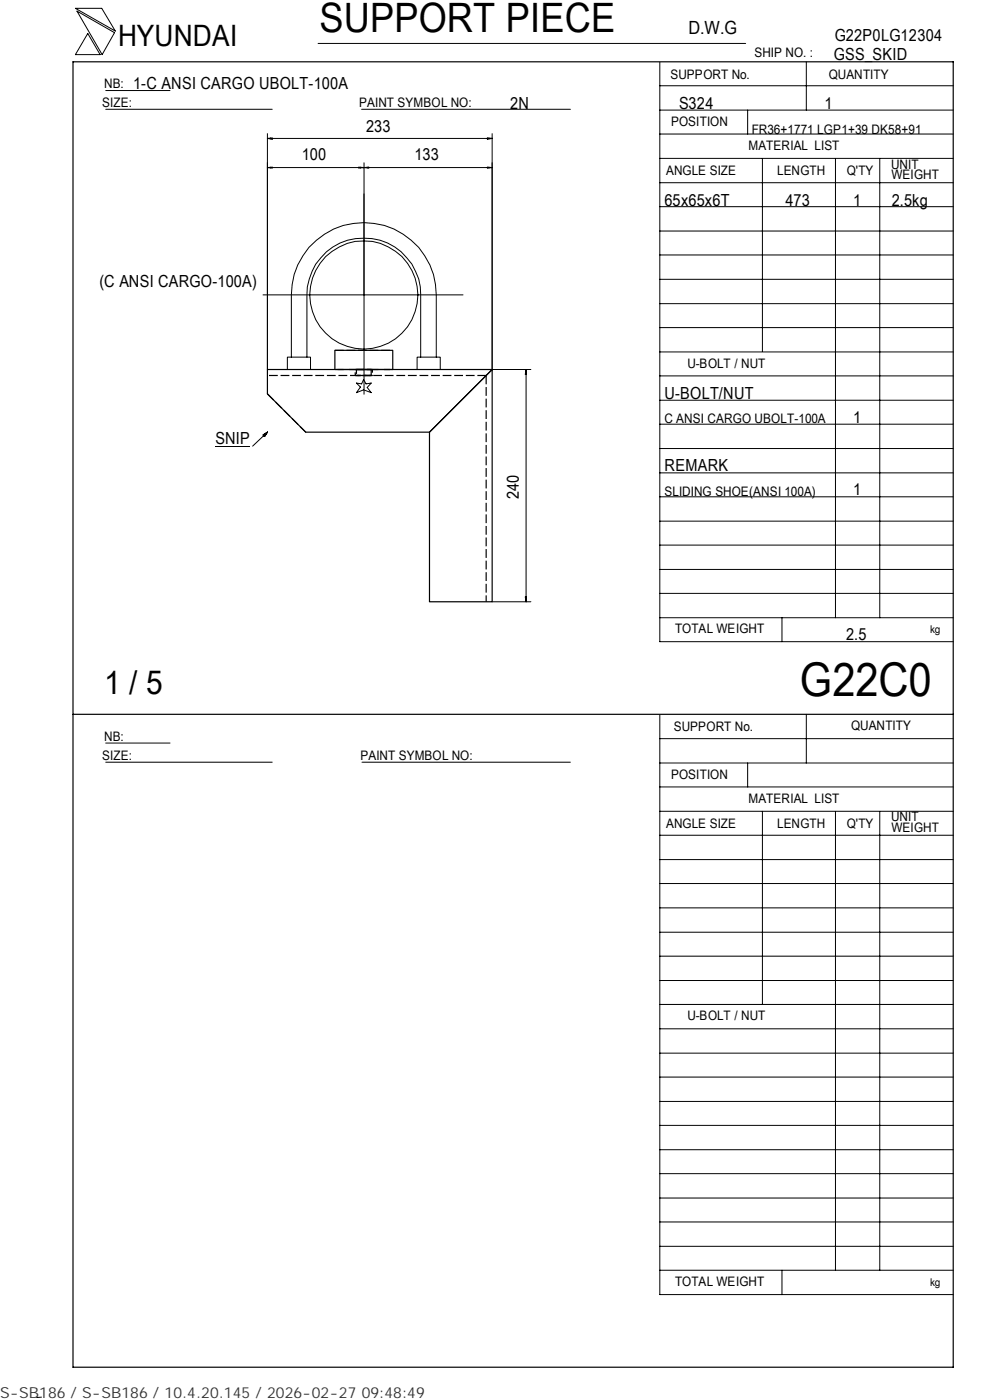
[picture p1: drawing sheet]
<svg xmlns="http://www.w3.org/2000/svg" width="210mm" height="297mm" viewBox="0 0 210 297" stroke-linecap="round" stroke-linejoin="round" font-family="sans-serif">
<g fill="none" stroke="#000" stroke-width=".21">
<path d="M16 1.8h5.6l2.9 4.8zM16.3 2.4l8 4.5-2.6 4.7zM18.6 7.1l2.6 4.5h-5.2zM22.4 19.2h13.7M67.5 9.2h90.6M139.9 18.2h62.3M139.9 13.2v122.9h62.3M171 13.1v10.3M22.4 23.2h35.3M56.7 35.5h1v.1zM56.7 35.5h47.7M56.7 28.4v50"/>
<path d="M56.7 29.4l1-.1v.2zM56.7 29.4h47.7M57.4 35.5v.1M57.4 29.3v.2M76.1 35.5h1.1l-1.1 .1zM76.4 35.5v.1M76.7 23.2h44.3M77.2 34.5v49.1M77.2 35.5h1v.1zM77.9 35.5v.1M103.4 35.5h1l-1 .1zM103.4 29.3l1 .1-1 .1z"/>
<path d="M103.7 29.3v.2M103.7 35.5v.1M104.4 28.4v50h8.2M139.9 38.8h62.3M139.9 33.6h62.3M139.9 28.4h62.3M139.9 23.4h62.3M158.6 23.4v5M161.7 33.6v41M177.2 33.7v97.4M186.6 33.7v97.4M139.9 59.3h62.3"/>
<path d="M139.9 54.1h62.3M139.9 49h62.3M139.9 43.8h62.3M55.8 62.6h42.4M60.9 78.4v-2.6h5v2.6M61.8 75.8v-13.2a15.4 15.4 0 0 1 15.4-15.4 15.4 15.4 0 0 1 15.3 15.4v13.2M65.1 75.8v-13.2a12.1 12.1 0 0 1 12.1-12.1 12.1 12.1 0 0 1 12 12.1v13.2M88.5 78.4v-2.6h4.9v2.6M111.5 79.1h.1M111.6 78.4l.1 1h-.3zM111.6 78.4v49.3M139.9 79.7h62.3"/>
<path d="M139.9 74.7h62.3M139.9 69.5h62.3M139.9 64.4h62.3M45.7 94.7h7.4M55.8 92.3l.9-.6-.6 .9zM56.7 91.7l-3.1 2.9M75.6 81.3l1.1 .1 .4-.9 .5 .9 1.1-.1-.8 .9 .8 1.1-1.6-.6-1.5 .6 .8-1.2zM139.9 95.2h62.3M139.9 90h62.3M139.9 84.9h62.3M139.9 100.3h62.3M139.9 115.6h62.3"/>
<path d="M139.9 110.6h62.3M139.9 105.4h62.3M104.4 127.7h8.2M111.4 126.7h.3l-.1 1zM111.5 127h.1M139.9 131.1h62.3M139.9 125.9h62.3M139.9 120.8h62.3M165.9 131.1v5M22.4 157.6h13.7M139.9 151.7v122.9h62.3M139.9 156.7h62.3"/>
<path d="M171 151.5v10.4M22.4 161.7h35.3M76.8 161.7h44.2M139.9 177.2h62.3M139.9 172.1h62.3M139.9 167h62.3M139.9 161.9h62.3M158.6 161.9v5.1M161.7 172.1v41M177.2 172.2v97.3M186.6 172.2v97.3M139.9 182.4h62.3"/>
<path d="M139.9 197.8h62.3M139.9 192.6h62.3M139.9 187.4h62.3M139.9 218.3h62.3M139.9 213.1h62.3M139.9 208h62.3M139.9 202.9h62.3M139.9 238.7h62.3M139.9 233.7h62.3M139.9 228.5h62.3M139.9 223.4h62.3M139.9 259.2h62.3"/>
<path d="M139.9 254.2h62.3M139.9 249h62.3M139.9 243.9h62.3M139.9 269.5h62.3M139.9 264.4h62.3M165.9 269.5v5.1M8.8 296.4l-1 .1"/>
<circle cx="77.2" cy="62.6" r="11.5"/>
</g>
<path d="M15.5 13.1h186.7v277h-186.7zM56.7 78.4h47.7l-13.3 13.3h-26.3l-8.1-8.1zM71 78.4v-4.1h12.3v4.1M91.1 91.7l13.3-13.3v49.3h-13.3zM15.5 151.5h186.7" fill="none" stroke="#000" stroke-width=".25"/>
<path d="M71 74.3h12.3M71 78.4h12.3M75.3 78.4h3.7M75.3 78.4h3.7v1.3h-3.7v-1.3M78.6 78.4h.1v1.3h-3.1v-1.3h3M79 79.7h-3.7M83.3 78.4h-12.3M103.1 79.7v48M103.1 79.7h-46.4M56.7 83.6l8.1 8.1" fill="none" stroke="#000" stroke-width=".25" stroke-dasharray="1.9 .6" stroke-linecap="butt"/>
<path d="M75.6 78.4h3.1M78.7 79.7h-3.1" fill="none" stroke="#000" stroke-width=".25" stroke-dasharray="1.7 .5" stroke-linecap="butt"/>
<path d="M55.8 91.8h.9v.8h-.9z" fill="#000"/>
<text font-size="9.9" x="169.7" y="147.6">G22C0</text>
<text font-size="8.6" x="67.7" y="6.9">SUPPORT PIECE</text>
<text font-size="7" x="22.1" y="147.2">1 / 5</text>
<text font-size="6.3" x="25.1" y="9.8">HYUNDAI</text>
<text font-size="3.9" x="146" y="7.3">D.W.G</text>
<g font-size="3.5">
<text x="177" y="8.7">G22P0LG12304</text>
<text x="176.9" y="12.8">GSS_SKID</text>
<text x="28.3" y="19">1-C ANSI CARGO UBOLT-100A</text>
<text x="108.2" y="23.1">2N</text>
<text x="144" y="23.1">S324</text>
<text x="174.8" y="23.1">1</text>
<text x="77.6" y="27.9">233</text>
<text x="64" y="34">100</text>
<text x="87.9" y="34">133</text>
<text x="141" y="43.6">65x65x6T</text>
<text x="166.6" y="43.6">473</text>
<text x="180.9" y="43.6">1</text>
<text x="189.1" y="43.6">2.5kg</text>
<text x="21.1" y="61">(C ANSI CARGO-100A)</text>
<text x="141" y="84.6">U-BOLT/NUT</text>
<text x="180.9" y="89.7">1</text>
<text x="45.7" y="94.2">SNIP</text>
<text x="141" y="99.9">REMARK</text>
<text x="110.1" y="105.9" transform="rotate(-90 110.1 105.9)">240</text>
<text x="180.9" y="105.1">1</text>
<text x="179.5" y="135.8">2.5</text>
</g>
<text font-size="3.2" fill="#323232" x="0" y="296.6">S-SB186 / S-SB186 / 10.4.20.145 / 2026-02-27 09:48:49</text>
<g font-size="2.8">
<text x="142.2" y="16.8">SUPPORT No.</text>
<text x="160" y="12.2">SHIP NO. :</text>
<text x="175.8" y="16.7">QUANTITY</text>
<text x="21.7" y="22.8">SIZE:</text>
<text x="22.1" y="18.7">NB:</text>
<text x="76.2" y="22.8">PAINT SYMBOL NO:</text>
<text x="142.3" y="26.8">POSITION</text>
<text x="159.4" y="28.4">FR36+1771 LGP1+39 DK58+91</text>
<text x="158.8" y="31.7">MATERIAL LIST</text>
<text x="189" y="35.8">UNIT</text>
<text x="141.3" y="37.2">ANGLE SIZE</text>
<text x="164.8" y="37.1">LENGTH</text>
<text x="179.6" y="37.1">Q'TY</text>
<text x="189.1" y="38">WEIGHT</text>
<text x="145.8" y="78">U-BOLT / NUT</text>
<text x="141" y="89.8">C ANSI CARGO UBOLT-100A</text>
<text x="141" y="105.2">SLIDING SHOE(ANSI 100A)</text>
<text x="143.2" y="134.4">TOTAL WEIGHT</text>
<text x="142.9" y="155">SUPPORT No.</text>
<text x="180.5" y="154.9">QUANTITY</text>
<text x="21.7" y="161.3">SIZE:</text>
<text x="22.1" y="157.1">NB:</text>
<text x="76.5" y="161.2">PAINT SYMBOL NO:</text>
<text x="142.3" y="165.3">POSITION</text>
<text x="158.8" y="170.3">MATERIAL LIST</text>
<text x="141.3" y="175.7">ANGLE SIZE</text>
<text x="164.8" y="175.6">LENGTH</text>
<text x="179.6" y="175.6">Q'TY</text>
<text x="189" y="174.2">UNIT</text>
<text x="189.1" y="176.5">WEIGHT</text>
<text x="145.8" y="216.5">U-BOLT / NUT</text>
<text x="143.2" y="272.9">TOTAL WEIGHT</text>
</g>
<g font-size="2.3">
<text x="197.3" y="134.3">kg</text>
<text x="197.3" y="272.8">kg</text>
</g>
</svg>
